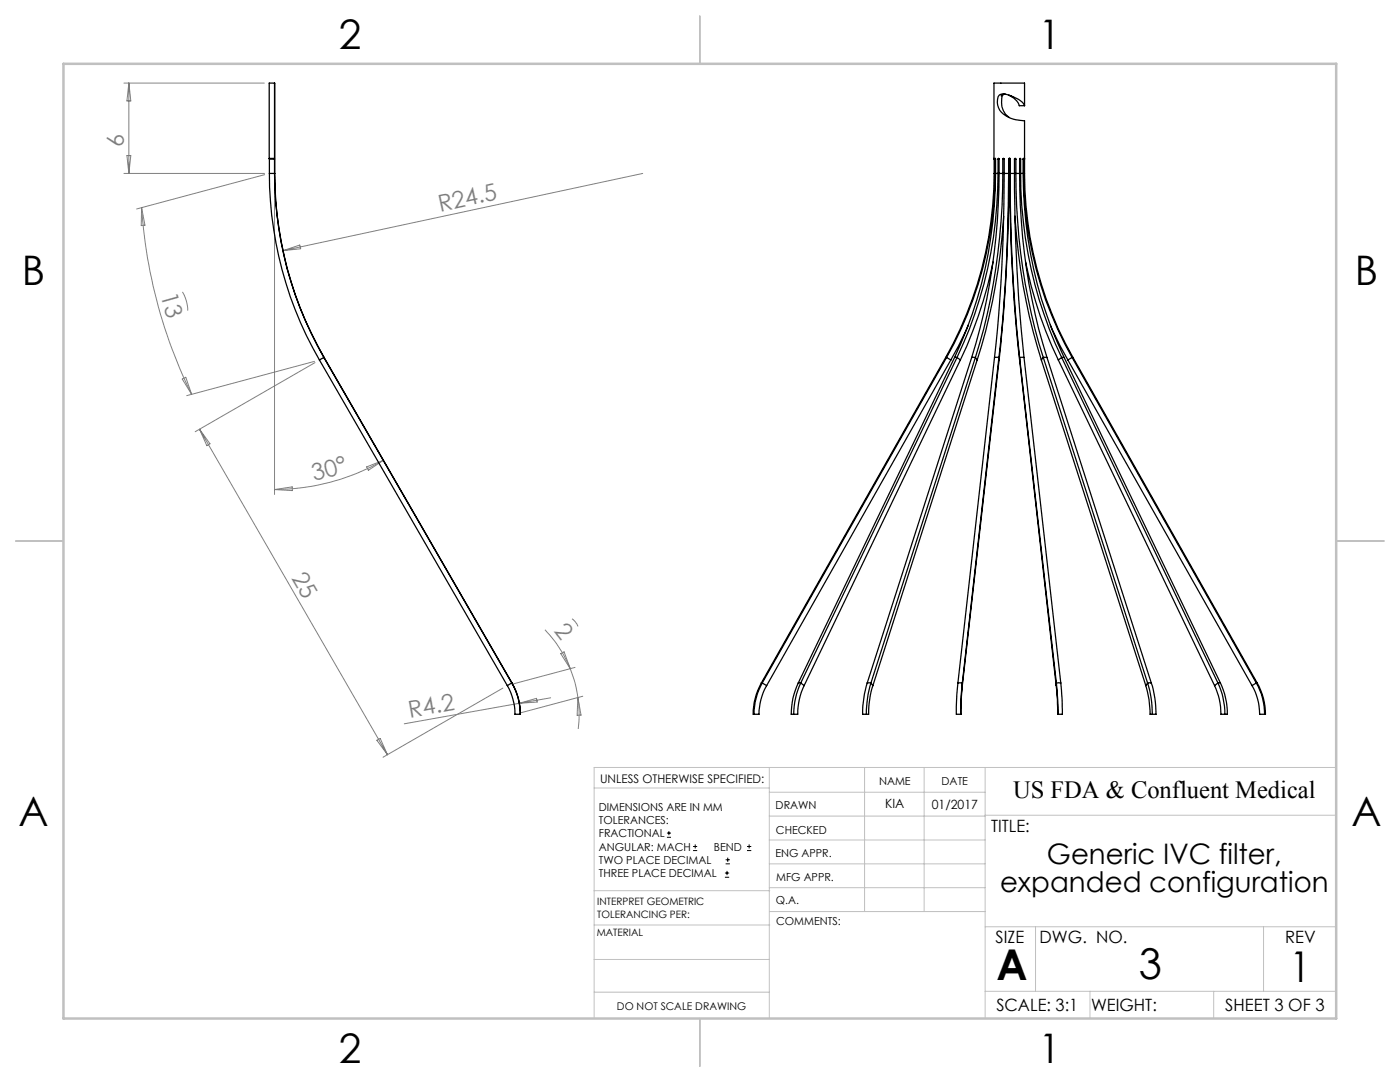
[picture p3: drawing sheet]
<svg xmlns="http://www.w3.org/2000/svg" width="279mm" height="216mm" viewBox="0 0 279 216" stroke-linecap="round" stroke-linejoin="round" font-family="sans-serif">
<g fill="none" stroke="#000" stroke-width=".2">
<path d="M133.1 167.1h.8M133.1 166.2h.8M133.5 165.8v.9M138.3 169.7h.8M138.3 168.9h.8M138.7 168.5v.8M144.7 175h.8M144.7 174.2h.8M144.8 172.4h.9M144.8 171.6h.9M145.1 173.8v.8M145.2 171.1v.9"/>
<path d="M149.1 169.7h.8M149.1 168.9h.8M149.5 168.5v.8"/>
</g>
<g fill="none" stroke="#808080" stroke-width=".2">
<path d="M24.7 16.6h28M25.7 16.6v18M25.7 16.6l.4 3.5h-.8zM24.7 34.6h28.1M25.3 31h.8l-.4 3.6zM52.8 34.9l-25.5 6.8M54.8 32.6v66.1M128.3 34.6l-71.9 15.4M28.3 41.4a100.2 100.2 0 0 0 9.9 37.3M28.3 41.4l.6 3.5-.7 .1zM36.4 58.2a7.5 7.5 0 0 1 1.1 3.8M56.4 50l3.4-1.1 .2 .7z"/>
<path d="M36.4 75.6l.7-.3 1.1 3.4zM62.8 72.1l-25.5 6.9M62.9 72.4l-24 13.7M39.8 85.7l37.5 64.9M39.8 85.7l2.1 2.8-.6 .4zM54.8 97.7l3.5-.5v.7zM73.2 93.2l3.3-1.3-3 1.9zM76.5 91.9a43.5 43.5 0 0 1-21.7 5.8M100.4 137.3l-24 13.8M108.8 125.7a25.5 25.5 0 0 1 5 7.7M109.9 139.2l-6.3 1.1M111.9 130.4l.7-.3 1.2 3.3z"/>
<path d="M113.8 133.4a22.1 22.1 0 0 1 1.5 5.8M114.2 123.5l.7 .6 .5 .9M114.8 133.2l-12.6 3.3M115.3 139.2a22.7 22.7 0 0 1 .1 6.3M115.3 139.2l.7 3.5h-.8zM116.3 138.9l-12.5 3.4M75.2 147.7l.7-.3 1.4 3.2zM103.6 140.3l-22.9 4.1M103.6 140.3l3.5-1 .1 .8z"/>
</g>
<g fill="none" stroke="#c0c0c0" stroke-width=".2">
<path d="M118.6 157.2h34.9M153.5 153.1v50.1M153.5 158.1h43.1M172.5 153.1v28.8M184.4 153.1v28.8M196.6 153.1v50.1M266.7 153.1h-148.1v50.1M118.6 177.7h35M153.5 167.6h43.1M153.5 162.8h43.1M153.5 172.4h43.1M153.5 177.1h43.1"/>
<path d="M196.6 162.7h70.1M118.6 198h34.9M118.6 191.5h34.9M118.6 184.6h35M153.6 181.9h43M196.6 197.8h70.1M196.6 184.9h70.1M206.7 184.9v12.9M217.5 197.8v5.4M242.2 197.8v5.4M252.2 184.9v12.9"/>
</g>
<path d="M139.7 3.2v9.5M3.1 107.9h9.6M266.7 107.9h9.5M139.7 203.2v9.6" fill="none" stroke="#c0c0c0" stroke-width=".25"/>
<path d="M12.7 12.7h254v190.5h-254z" fill="none" stroke="#c0c0c0" stroke-width=".5"/>
<g fill="none" stroke="#000" stroke-width=".25">
<path d="M54.8 16.6v18M54.8 16.6v15M54.8 16.6h-1.1v15M200.3 18.8l-.5 .4M200.6 18.8l-.4 .1a3.8 3.8 0 0 0 1.2 4.6M201.3 19l.9 .4M201.5 19a3.1 3.1 0 0 1 1.9 2.1h1.1M53.7 31.6l.1 .1M53.7 31.6h1.1M53.8 34.6a74.4 74.4 0 0 0 9.9 37.2M53.8 34.6h1M53.8 31.7h1"/>
<path d="M53.8 31.7v2.9M54.8 31.6v.1M54.8 31.7a74.9 74.9 0 0 0 9.8 39.6M54.8 34.6a73.4 73.4 0 0 0 9.9 36.7M198.4 34.6h.1M198.4 34.6a74.7 74.7 0 0 1-9.7 36.7M198.5 31.7l.1-.1 .1 .1M198.5 34.6a74.2 74.2 0 0 1-9.6 36.7M198.5 34.6h.2M198.5 31.7v2.9M198.5 31.7h.2M198.7 34.6h.5"/>
<path d="M198.7 34.6a85.1 85.1 0 0 1-8.2 36.7M198.7 31.7v2.9M199.2 34.6a85.1 85.1 0 0 1-8.2 36.7M199.2 31.7v-.1l.2 .1M199.2 34.6h.2M199.2 31.7v2.9M199.2 31.7h.2M199.4 34.6h.7M199.4 34.6a123.3 123.3 0 0 1-5.5 36.7M199.4 31.7v2.9M200.1 34.6a123.3 123.3 0 0 1-5.4 36.7M200.1 31.7l.1-.1 .2 .1"/>
<path d="M200.1 34.6h.3M200.1 31.7v2.9M200.1 31.7h.3M200.4 34.6h.9M200.4 34.6a331.3 331.3 0 0 1-1.9 36.7M200.4 31.7v2.9M201.3 34.6a331.3 331.3 0 0 1-1.9 36.7M201.3 34.6h.1M201.3 31.7v2.9M201.3 31.7h.1M201.3 34.6a340.6 340.6 0 0 1-1.9 37.2M201.4 31.6l.2 .1"/>
<path d="M201.4 31.6l-.1 .1M201.4 31.6l.1 .1M201.4 31.6h.1M201.5 34.6a340.6 340.6 0 0 0 2 37.2M201.5 34.6h.1M201.5 31.7h.1M201.5 31.7v2.9M201.6 34.6h.9M201.6 34.6a343.6 343.6 0 0 0 1.9 36.7M201.6 31.7v2.9M202.5 34.6a343.6 343.6 0 0 0 1.9 36.7M202.5 31.7v-.1l.2 .1"/>
<path d="M202.5 34.6h.2M202.5 31.7v2.9M202.5 31.7h.2M202.7 34.6h.8M202.7 34.6a120.4 120.4 0 0 0 5.5 36.7M202.7 31.7v2.9M203.5 34.6a120.4 120.4 0 0 0 5.5 36.7M203.5 31.7l.1-.1 .1 .1M203.5 31.7v2.9M203.5 34.6h.2M203.5 31.7h.2M203.7 34.6h.5"/>
<path d="M203.7 34.6a85.1 85.1 0 0 0 8.2 36.7M203.7 31.7v2.9M204.2 34.6a85.1 85.1 0 0 0 8.2 36.7M204.2 31.7v-.1l.1 .1M204.2 34.6h.1M204.2 31.7v2.9M204.2 31.7h.1M204.3 34.6h.2M204.3 34.6a74.7 74.7 0 0 0 9.7 36.7M204.3 31.7v2.9M204.5 21.1v-4.5h-6.1v18M204.5 21.1v-.1a6.1 6.1 0 0 0-4.6-2.2h-.2a1.37 1.37 0 0 0-.7 1.7 4.2 4.2 0 0 0 4.2 3.5l1.3 .1v10.5"/>
<path d="M204.5 34.6a74.7 74.7 0 0 0 9.6 36.7M198.2 52.3a85.1 85.1 0 0 1-6.5 19.5M200.3 43.1a120.4 120.4 0 0 1-5.3 28.7M202.6 43.1a117.9 117.9 0 0 0 5.2 28.7M204.7 52.3a85.1 85.1 0 0 0 6.5 19.5M63.7 71.8l37.5 65M64.6 71.3l-.9 .5M64.6 71.3l37.5 65M64.7 71.3h-.1M64.7 71.3l37.5 64.9M188.7 71.3h.2M188.7 71.3l-36.8 65"/>
<path d="M188.9 71.3l-36.8 65M188.9 71.3l.9 .5M189.8 71.8l-36.8 65M190.5 71.3h.5M190.5 71.3l-31.2 65M191 71.3l-31.2 65M191 71.3l.7 .5M191.7 71.8l-31.2 65M193.3 64.9l-2 4.1-1.5 2.8M193.9 71.3h.8M193.9 71.3l-20.8 65M194.7 71.3l-20.9 65"/>
<path d="M194.7 71.3l.3 .5M195 71.8l-20.8 65M198.5 71.3h.9M198.5 71.3l-7.3 65M199.4 71.3l-7.3 65M199.4 71.3v.5M199.4 71.8l-7.3 65M203.5 71.3h.9M203.5 71.3l7.3 65M203.5 71.3v.5M203.5 71.8l7.3 65M204.4 71.3l7.3 65"/>
<path d="M207.8 71.8l20.9 65M208.2 71.3h.8M208.2 71.3l20.8 65M208.2 71.3l-.4 .5M209 71.3l20.8 65M209.6 64.9l2 4.1 1.5 2.8M211.2 71.8l31.2 65M211.9 71.3h.5M211.9 71.3l31.2 65M211.9 71.3l-.7 .5M212.4 71.3l31.2 65M213.1 71.8l36.8 65"/>
<path d="M214 71.3h.1M214 71.3l36.7 65M214 71.3l-.9 .5M214.1 71.3l36.8 65M101.2 136.8a11.5 11.5 0 0 1 1.6 5.7h1M102.1 136.3a12.1 12.1 0 0 1 1.7 6.2M102.1 136.3l-.9 .5M102.2 136.2a11.9 11.9 0 0 1 1.6 6.3M102.2 136.2l-.1 .1M151.9 136.3h.2M151.9 136.3a11 11 0 0 0-1.5 6.2h.1M152.1 136.3a13 13 0 0 0-1.6 6.2"/>
<path d="M152.1 136.3l.9 .5M153 136.8a11.5 11.5 0 0 0-1.5 5.7h-1M159.3 136.3h.5M159.3 136.3a12.8 12.8 0 0 0-1.3 6.2h.4M159.8 136.3a15.4 15.4 0 0 0-1.4 6.2M159.8 136.3l.7 .5M160.5 136.8a13 13 0 0 0-1.3 5.7h-.8M173.1 136.3h.7M173.1 136.3a19.1 19.1 0 0 0-.9 6.2h.7M173.8 136.3a22 22 0 0 0-.9 6.2M173.8 136.3l.4 .5M174.2 136.8a18.7 18.7 0 0 0-.8 5.7h-.5"/>
<path d="M191.2 136.3h.9M191.2 136.3l-.3 6.2h.8M192.1 136.3l-.4 6.2M192.1 136.8l-.4 5.7M192.1 136.3v.5M210.8 136.8l.3 5.7M210.8 136.3l.3 6.2M210.8 136.3h.9M210.8 136.3v.5M211.7 136.3l.3 6.2h-.9M228.7 136.8a18.7 18.7 0 0 1 .8 5.7h.5M229 136.3h.8"/>
<path d="M229 136.3a20.4 20.4 0 0 1 1 6.2M229 136.3l-.3 .5M229.8 136.3a20.4 20.4 0 0 1 .9 6.2h-.7M242.4 136.8a13 13 0 0 1 1.3 5.7h.7M243.1 136.3a14.6 14.6 0 0 1 1.3 6.2M243.1 136.3h.5M243.1 136.3l-.7 .5M243.6 136.3a13.9 13.9 0 0 1 1.3 6.2h-.5M249.9 136.8a11.5 11.5 0 0 1 1.5 5.7h1M250.7 136.3h.2M250.7 136.3a12.5 12.5 0 0 1 1.7 6.2M250.7 136.3l-.8 .5"/>
<path d="M250.9 136.3a11.6 11.6 0 0 1 1.6 6.2h-.1"/>
</g>
<g font-size="8.5">
<text x="198.9" y="195.5">A</text>
<text x="227.3" y="195.4">3</text>
<text x="257.3" y="196">1</text>
</g>
<g font-size="8.1">
<text x="67.6" y="9.7">2</text>
<text x="207.3" y="9.7">1</text>
<text x="4.4" y="57">B</text>
<text x="270.4" y="57">B</text>
<text x="3.7" y="164.9">A</text>
<text x="269.7" y="164.9">A</text>
<text x="67.6" y="212.2">2</text>
<text x="207.3" y="212.2">1</text>
</g>
<g font-size="5.6">
<text x="208.9" y="172.3">Generic IVC filter,</text>
<text x="199.6" y="178">expanded configuration</text>
</g>
<text font-size="4.9" x="202.2" y="159.3">US FDA &amp; Confluent Medical</text>
<g font-size="4.7" fill="#808080">
<text x="24.7" y="29.3" transform="rotate(-90 24.7 29.3)">6</text>
<text x="87.8" y="42.2" transform="rotate(-12 87.8 42.2)">R24.5</text>
<text x="32" y="58.8" transform="rotate(74 32 58.8)">13</text>
<text x="62.7" y="96" transform="rotate(-15 62.7 96)">30°</text>
<text x="58.1" y="115.3" transform="rotate(60 58.1 115.3)">25</text>
<text x="110.5" y="125.9" transform="rotate(52 110.5 125.9)">2</text>
<text x="81.8" y="143.2" transform="rotate(-10 81.8 143.2)">R4.2</text>
</g>
<g font-size="3.4">
<text x="197.8" y="166">TITLE:</text>
<text x="198.7" y="188.1">SIZE</text>
<text x="207.5" y="188.1">DWG. NO.</text>
<text x="256.5" y="188.2">REV</text>
<text x="198.8" y="201.7">SCALE: 3:1</text>
<text x="217.7" y="201.8">WEIGHT:</text>
<text x="244.5" y="201.7">SHEET 3 OF 3</text>
</g>
<g font-size="2.5">
<text x="176.7" y="161.3">KIA</text>
<text x="186" y="161.4">01/2017</text>
</g>
<text font-size="2.4" x="119.8" y="156.2">UNLESS OTHERWISE SPECIFIED:</text>
<g font-size="2.2">
<text x="119.5" y="161.8">DIMENSIONS ARE IN MM</text>
<text x="154.8" y="161.4">DRAWN</text>
<text x="175.4" y="156.6">NAME</text>
<text x="187.9" y="156.7">DATE</text>
<text x="119.5" y="164.4">TOLERANCES:</text>
<text x="119.5" y="167.1">FRACTIONAL</text>
<text x="154.9" y="166.3">CHECKED</text>
<text x="119.5" y="169.7">ANGULAR: MACH</text>
<text x="119.5" y="172.4">TWO PLACE DECIMAL</text>
<text x="142.5" y="169.7">BEND</text>
<text x="154.8" y="171">ENG APPR.</text>
<text x="119.5" y="175">THREE PLACE DECIMAL</text>
<text x="154.9" y="175.7">MFG APPR.</text>
<text x="154.9" y="180.4">Q.A.</text>
<text x="154.9" y="184.6">COMMENTS:</text>
</g>
<text font-size="2.1" x="123.1" y="201.6">DO NOT SCALE DRAWING</text>
<g font-size="2">
<text x="119.2" y="180.6">INTERPRET GEOMETRIC</text>
<text x="119.2" y="183.1">TOLERANCING PER:</text>
<text x="119.1" y="186.7">MATERIAL</text>
</g>
</svg>
